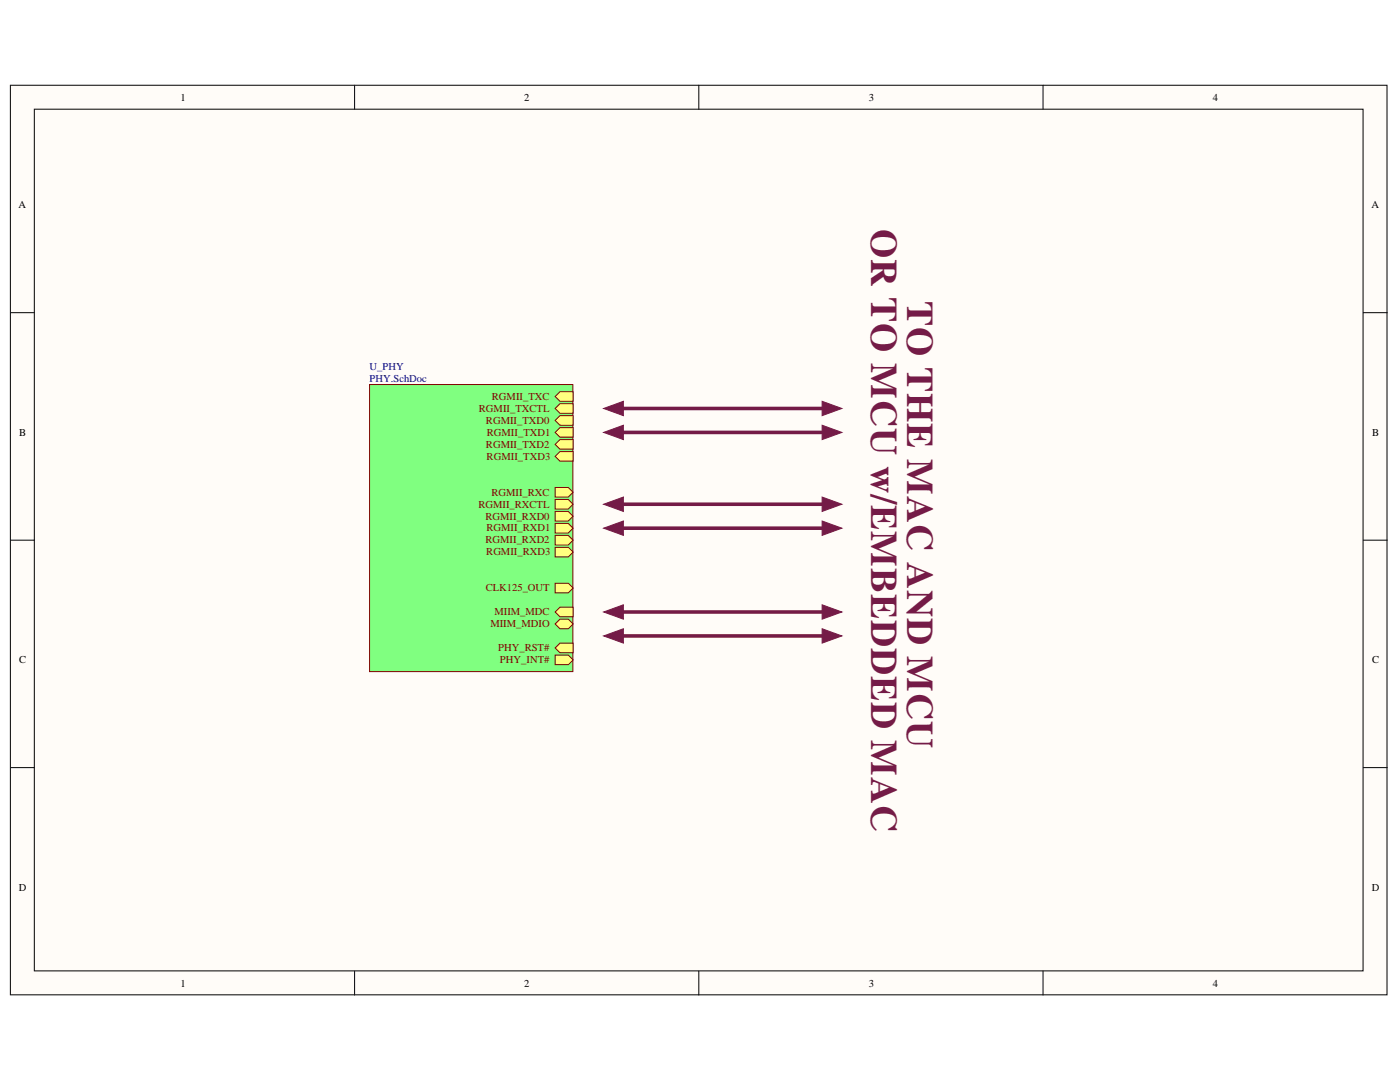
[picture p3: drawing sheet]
<svg xmlns="http://www.w3.org/2000/svg" width="279mm" height="216mm" viewBox="0 0 279 216" stroke-linecap="round" stroke-linejoin="round" font-family="sans-serif">
<g fill="#fffcf8" stroke="#000" stroke-width=".2">
<path d="M2.1 17h274.7v181.5h-274.7z"/>
<path d="M6.8 21.8h265.2v171.9h-265.2z"/>
</g>
<path d="M70.8 17v4.8M139.5 17v4.8M208.2 17v4.8M2.1 62.4h4.7M272.1 62.4h4.8M2.1 107.8h4.7M272.1 107.8h4.8M2.1 153.2h4.7M272.1 153.2h4.8M70.8 193.8v4.8M139.5 193.8v4.8M208.2 193.8v4.8" fill="none" stroke="#000" stroke-width=".2"/>
<path d="M73.8 76.7h40.5v57.3h-40.5z" fill="#80ff80" stroke="#800000" stroke-width=".2"/>
<path d="M110.8 97.3h2.6l1 .9-1 1h-2.6z" fill-rule="evenodd" fill="#ffff80"/>
<path d="M110.8 97.3h2.6l1 .9-1 1h-2.6z" fill="none" stroke="#800000" stroke-width=".2"/>
<path d="M110.8 99.7h2.6l1 .9-1 1h-2.6z" fill-rule="evenodd" fill="#ffff80"/>
<path d="M110.8 99.7h2.6l1 .9-1 1h-2.6z" fill="none" stroke="#800000" stroke-width=".2"/>
<path d="M110.8 102.1h2.6l1 .9-1 1h-2.6z" fill-rule="evenodd" fill="#ffff80"/>
<path d="M110.8 102.1h2.6l1 .9-1 1h-2.6z" fill="none" stroke="#800000" stroke-width=".2"/>
<path d="M110.8 104.4h2.6l1 1-1 .9h-2.6z" fill-rule="evenodd" fill="#ffff80"/>
<path d="M110.8 104.4h2.6l1 1-1 .9h-2.6z" fill="none" stroke="#800000" stroke-width=".2"/>
<path d="M110.8 106.8h2.6l1 1-1 .9h-2.6z" fill-rule="evenodd" fill="#ffff80"/>
<path d="M110.8 106.8h2.6l1 1-1 .9h-2.6z" fill="none" stroke="#800000" stroke-width=".2"/>
<path d="M110.8 109.2h2.6l1 1-1 .9h-2.6z" fill-rule="evenodd" fill="#ffff80"/>
<path d="M110.8 109.2h2.6l1 1-1 .9h-2.6z" fill="none" stroke="#800000" stroke-width=".2"/>
<path d="M110.8 116.4h2.6l1 .9-1 1h-2.6z" fill-rule="evenodd" fill="#ffff80"/>
<path d="M110.8 116.4h2.6l1 .9-1 1h-2.6z" fill="none" stroke="#800000" stroke-width=".2"/>
<path d="M110.8 79.1l.9-.9h2.7v1.9h-2.7z" fill-rule="evenodd" fill="#ffff80"/>
<path d="M110.8 79.1l.9-.9h2.7v1.9h-2.7z" fill="none" stroke="#800000" stroke-width=".2"/>
<path d="M110.8 81.5l.9-.9h2.7v1.9h-2.7z" fill-rule="evenodd" fill="#ffff80"/>
<path d="M110.8 81.5l.9-.9h2.7v1.9h-2.7z" fill="none" stroke="#800000" stroke-width=".2"/>
<path d="M110.8 83.9l.9-1h2.7v2h-2.7z" fill-rule="evenodd" fill="#ffff80"/>
<path d="M110.8 83.9l.9-1h2.7v2h-2.7z" fill="none" stroke="#800000" stroke-width=".2"/>
<path d="M110.8 86.3l.9-1h2.7v1.9h-2.7z" fill-rule="evenodd" fill="#ffff80"/>
<path d="M110.8 86.3l.9-1h2.7v1.9h-2.7z" fill="none" stroke="#800000" stroke-width=".2"/>
<path d="M110.8 88.7l.9-1h2.7v1.9h-2.7z" fill-rule="evenodd" fill="#ffff80"/>
<path d="M110.8 88.7l.9-1h2.7v1.9h-2.7z" fill="none" stroke="#800000" stroke-width=".2"/>
<path d="M110.8 91.1l.9-1h2.7v1.9h-2.7z" fill-rule="evenodd" fill="#ffff80"/>
<path d="M110.8 91.1l.9-1h2.7v1.9h-2.7z" fill="none" stroke="#800000" stroke-width=".2"/>
<path d="M110.8 122.1l.9-.9h2.7v1.9h-2.7z" fill-rule="evenodd" fill="#ffff80"/>
<path d="M110.8 122.1l.9-.9h2.7v1.9h-2.7z" fill="none" stroke="#800000" stroke-width=".2"/>
<path d="M110.8 124.5l.9-1h1.7l1 1-1 1h-1.7z" fill-rule="evenodd" fill="#ffff80"/>
<path d="M110.8 124.5l.9-1h1.7l1 1-1 1h-1.7z" fill="none" stroke="#800000" stroke-width=".2"/>
<path d="M110.8 129.3l.9-1h2.7v1.9h-2.7z" fill-rule="evenodd" fill="#ffff80"/>
<path d="M110.8 129.3l.9-1h2.7v1.9h-2.7z" fill="none" stroke="#800000" stroke-width=".2"/>
<path d="M110.8 130.7h2.6l1 1-1 .9h-2.6z" fill-rule="evenodd" fill="#ffff80"/>
<path d="M110.8 130.7h2.6l1 1-1 .9h-2.6z" fill="none" stroke="#800000" stroke-width=".2"/>
<path d="M121.5 86.3h45.4" fill="none" stroke="#741b47" stroke-width=".72"/>
<path d="M120.5 86.3l3.9-1.4v2.8z" fill="#741b47"/>
<path d="M120.5 86.3l3.9-1.4v2.8z" fill="none" stroke="#741b47" stroke-width=".2"/>
<path d="M164.1 84.9l3.9 1.4-3.9 1.4z" fill="#741b47"/>
<path d="M164.1 84.9l3.9 1.4-3.9 1.4z" fill="none" stroke="#741b47" stroke-width=".2"/>
<path d="M121.5 81.5h45.4" fill="none" stroke="#741b47" stroke-width=".72"/>
<path d="M120.5 81.5l3.9-1.4v2.8z" fill="#741b47"/>
<path d="M120.5 81.5l3.9-1.4v2.8z" fill="none" stroke="#741b47" stroke-width=".2"/>
<path d="M164.1 80.1l3.9 1.4-3.9 1.4z" fill="#741b47"/>
<path d="M164.1 80.1l3.9 1.4-3.9 1.4z" fill="none" stroke="#741b47" stroke-width=".2"/>
<path d="M121.5 105.4h45.4" fill="none" stroke="#741b47" stroke-width=".72"/>
<path d="M120.5 105.4l3.9-1.4v2.8z" fill="#741b47"/>
<path d="M120.5 105.4l3.9-1.4v2.8z" fill="none" stroke="#741b47" stroke-width=".2"/>
<path d="M164.1 104l3.9 1.4-3.9 1.4z" fill="#741b47"/>
<path d="M164.1 104l3.9 1.4-3.9 1.4z" fill="none" stroke="#741b47" stroke-width=".2"/>
<path d="M121.5 100.6h45.4" fill="none" stroke="#741b47" stroke-width=".72"/>
<path d="M120.5 100.6l3.9-1.4v2.9z" fill="#741b47"/>
<path d="M120.5 100.6l3.9-1.4v2.9z" fill="none" stroke="#741b47" stroke-width=".2"/>
<path d="M164.1 99.2l3.9 1.4-3.9 1.5z" fill="#741b47"/>
<path d="M164.1 99.2l3.9 1.4-3.9 1.5z" fill="none" stroke="#741b47" stroke-width=".2"/>
<path d="M121.5 126.9h45.4" fill="none" stroke="#741b47" stroke-width=".72"/>
<path d="M120.5 126.9l3.9-1.4v2.8z" fill="#741b47"/>
<path d="M120.5 126.9l3.9-1.4v2.8z" fill="none" stroke="#741b47" stroke-width=".2"/>
<path d="M164.1 125.5l3.9 1.4-3.9 1.4z" fill="#741b47"/>
<path d="M164.1 125.5l3.9 1.4-3.9 1.4z" fill="none" stroke="#741b47" stroke-width=".2"/>
<path d="M121.5 122.1h45.4" fill="none" stroke="#741b47" stroke-width=".72"/>
<path d="M120.5 122.1l3.9-1.4v2.8z" fill="#741b47"/>
<path d="M120.5 122.1l3.9-1.4v2.8z" fill="none" stroke="#741b47" stroke-width=".2"/>
<path d="M164.1 120.7l3.9 1.4-3.9 1.4z" fill="#741b47"/>
<path d="M164.1 120.7l3.9 1.4-3.9 1.4z" fill="none" stroke="#741b47" stroke-width=".2"/>
<g font-size="7.5" fill="#741b47">
<text x="173.9" y="45.7" transform="rotate(90 173.9 45.7)">OR TO MCU w/EMBEDDED MAC</text>
<text x="181.1" y="60" transform="rotate(90 181.1 60)">TO THE MAC AND MCU</text>
</g>
<g font-size="2.1">
<text x="36" y="20.1">1</text>
<text x="104.6" y="20.1">2</text>
<text x="173.4" y="20.1">3</text>
<text x="242" y="20.1">4</text>
<text x="3.7" y="41.6">A</text>
<text x="273.7" y="41.6">A</text>
<text x="3.8" y="87">B</text>
<text x="273.8" y="87">B</text>
<text x="3.8" y="132.3">C</text>
<text x="273.8" y="132.3">C</text>
<text x="3.7" y="177.7">D</text>
<text x="273.7" y="177.7">D</text>
<text x="36" y="196.8">1</text>
<text x="104.6" y="196.8">2</text>
<text x="173.4" y="196.8">3</text>
<text x="242" y="196.8">4</text>
</g>
<g font-size="2.1" fill="#000080">
<text x="73.8" y="73.8">U_PHY</text>
<text x="73.8" y="76.2">PHY.SchDoc</text>
</g>
<g font-size="2.1" fill="#800000">
<text x="95.6" y="82.2">RGMII_TXCTL</text>
<text x="98.2" y="79.8">RGMII_TXC</text>
<text x="97" y="84.6">RGMII_TXD0</text>
<text x="97" y="89.3">RGMII_TXD2</text>
<text x="97.1" y="86.9">RGMII_TXD1</text>
<text x="97.1" y="91.7">RGMII_TXD3</text>
<text x="95.5" y="101.3">RGMII_RXCTL</text>
<text x="98.1" y="98.9">RGMII_RXC</text>
<text x="96.9" y="103.7">RGMII_RXD0</text>
<text x="97.1" y="106">RGMII_RXD1</text>
<text x="96.9" y="108.4">RGMII_RXD2</text>
<text x="97.1" y="110.8">RGMII_RXD3</text>
<text x="97" y="118">CLK125_OUT</text>
<text x="97.9" y="125.2">MIIM_MDIO</text>
<text x="98.7" y="122.8">MIIM_MDC</text>
<text x="99.4" y="129.9">PHY_RST#</text>
<text x="99.8" y="132.3">PHY_INT#</text>
</g>
</svg>
